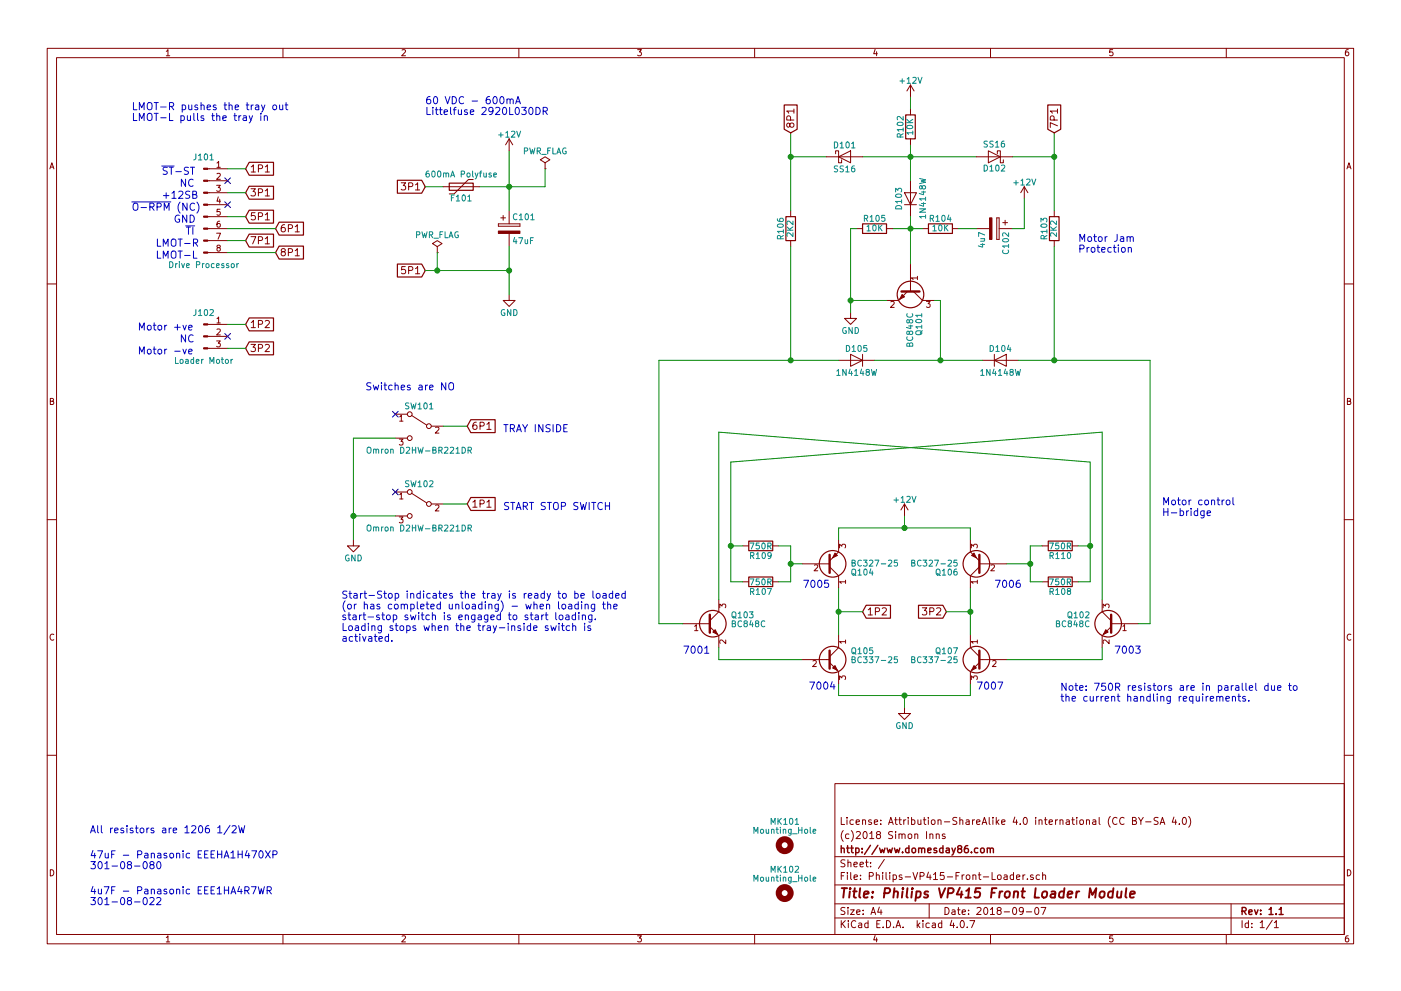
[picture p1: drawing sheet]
EESchema Schematic File Version 2
LIBS:power
LIBS:device
LIBS:switches
LIBS:relays
LIBS:motors
LIBS:transistors
LIBS:conn
LIBS:linear
LIBS:regul
LIBS:74xx
LIBS:cmos4000
LIBS:adc-dac
LIBS:memory
LIBS:xilinx
LIBS:microcontrollers
LIBS:dsp
LIBS:microchip
LIBS:analog_switches
LIBS:motorola
LIBS:texas
LIBS:intel
LIBS:audio
LIBS:interface
LIBS:digital-audio
LIBS:philips
LIBS:display
LIBS:cypress
LIBS:siliconi
LIBS:opto
LIBS:atmel
LIBS:contrib
LIBS:valves
LIBS:74xgxx
LIBS:ac-dc
LIBS:actel
LIBS:allegro
LIBS:Altera
LIBS:analog_devices
LIBS:battery_management
LIBS:bbd
LIBS:bosch
LIBS:brooktre
LIBS:cmos_ieee
LIBS:dc-dc
LIBS:diode
LIBS:elec-unifil
LIBS:ESD_Protection
LIBS:ftdi
LIBS:gennum
LIBS:graphic
LIBS:graphic_symbols
LIBS:hc11
LIBS:infineon
LIBS:intersil
LIBS:ir
LIBS:Lattice
LIBS:leds
LIBS:LEM
LIBS:logic_programmable
LIBS:logo
LIBS:maxim
LIBS:mechanical
LIBS:microchip_dspic33dsc
LIBS:microchip_pic10mcu
LIBS:microchip_pic12mcu
LIBS:microchip_pic16mcu
LIBS:microchip_pic18mcu
LIBS:microchip_pic24mcu
LIBS:microchip_pic32mcu
LIBS:modules
LIBS:motor_drivers
LIBS:msp430
LIBS:nordicsemi
LIBS:nxp
LIBS:nxp_armmcu
LIBS:onsemi
LIBS:Oscillators
LIBS:Power_Management
LIBS:powerint
LIBS:pspice
LIBS:references
LIBS:rfcom
LIBS:RFSolutions
LIBS:sensors
LIBS:silabs
LIBS:stm8
LIBS:stm32
LIBS:supertex
LIBS:transf
LIBS:triac_thyristor
LIBS:ttl_ieee
LIBS:video
LIBS:wiznet
LIBS:Worldsemi
LIBS:Xicor
LIBS:zetex
LIBS:Zilog
LIBS:Philips-VP415-Front-Loader-cache
EELAYER 25 0
EELAYER END
$Descr A4 11693 8268
encoding utf-8
Sheet 1 1
Title "Philips VP415 Front Loader Module"
Date "2018-09-07"
Rev "1.1"
Comp "http://www.domesday86.com"
Comment1 "(c)2018 Simon Inns"
Comment2 "License: Attribution-ShareAlike 4.0 international (CC BY-SA 4.0)"
Comment3 ""
Comment4 ""
$EndDescr
$Comp
L Conn_01x08_Male J101
U 1 1
P 1700 1700
F 0 "J101" H 1700 2100 50  0000 C CNN
F 1 "Drive Processor" H 1700 1200 50  0000 C CNN
F 2 "Lumberg-25-MSF:Lumberg-25-MSF-08" H 1700 1700 50  0001 C CNN
F 3 "" H 1700 1700 50  0001 C CNN
	1    1700 1700
	1    0    0    -1  
$EndComp
$Comp
L Conn_01x03_Male J102
U 1 1
P 1700 2800
F 0 "J102" H 1700 3000 50  0000 C CNN
F 1 "Loader Motor" H 1700 2600 50  0000 C CNN
F 2 "Lumberg-25-MSF:Lumberg-25-MSF-03" H 1700 2800 50  0001 C CNN
F 3 "" H 1700 2800 50  0001 C CNN
	1    1700 2800
	1    0    0    -1  
$EndComp
$Comp
L R R102
U 1 1
P 7600 1050
F 0 "R102" V 7680 1050 50  0000 C CNN
F 1 "10K" V 7600 1050 50  0000 C CNN
F 2 "Resistors_SMD:R_1206" V 7530 1050 50  0001 C CNN
F 3 "" H 7600 1050 50  0001 C CNN
	1    7600 1050
	-1   0    0    1   
$EndComp
$Comp
L D D103
U 1 1
P 7600 1650
F 0 "D103" H 7600 1750 50  0000 C CNN
F 1 "1N4148W" H 7600 1550 50  0000 C CNN
F 2 "Diodes_SMD:D_SOD-123" H 7600 1650 50  0001 C CNN
F 3 "" H 7600 1650 50  0001 C CNN
	1    7600 1650
	0    -1   -1   0   
$EndComp
$Comp
L +12V #PWR01
U 1 1
P 7600 800
F 0 "#PWR01" H 7600 650 50  0001 C CNN
F 1 "+12V" H 7600 940 50  0000 C CNN
F 2 "" H 7600 800 50  0001 C CNN
F 3 "" H 7600 800 50  0001 C CNN
	1    7600 800 
	1    0    0    -1  
$EndComp
Wire Wire Line
	7600 1200 7600 1500
Wire Wire Line
	7200 1300 8150 1300
Connection ~ 7600 1300
$Comp
L R R104
U 1 1
P 7850 1900
F 0 "R104" V 7930 1900 50  0000 C CNN
F 1 "10K" V 7850 1900 50  0000 C CNN
F 2 "Resistors_SMD:R_1206" V 7780 1900 50  0001 C CNN
F 3 "" H 7850 1900 50  0001 C CNN
	1    7850 1900
	0    -1   -1   0   
$EndComp
Wire Wire Line
	7600 1800 7600 2200
Wire Wire Line
	7450 1900 7700 1900
$Comp
L CP C102
U 1 1
P 8300 1900
F 0 "C102" H 8325 2000 50  0000 L CNN
F 1 "4u7" H 8325 1800 50  0000 L CNN
F 2 "Capacitors_SMD:CP_Elec_4x5.3" H 8338 1750 50  0001 C CNN
F 3 "" H 8300 1900 50  0001 C CNN
	1    8300 1900
	0    1    1    0   
$EndComp
$Comp
L +12V #PWR02
U 1 1
P 8550 1650
F 0 "#PWR02" H 8550 1500 50  0001 C CNN
F 1 "+12V" H 8550 1790 50  0000 C CNN
F 2 "" H 8550 1650 50  0001 C CNN
F 3 "" H 8550 1650 50  0001 C CNN
	1    8550 1650
	1    0    0    -1  
$EndComp
$Comp
L R R105
U 1 1
P 7300 1900
F 0 "R105" V 7380 1900 50  0000 C CNN
F 1 "10K" V 7300 1900 50  0000 C CNN
F 2 "Resistors_SMD:R_1206" V 7230 1900 50  0001 C CNN
F 3 "" H 7300 1900 50  0001 C CNN
	1    7300 1900
	0    -1   -1   0   
$EndComp
Connection ~ 7600 1900
$Comp
L GND #PWR03
U 1 1
P 7100 2600
F 0 "#PWR03" H 7100 2350 50  0001 C CNN
F 1 "GND" H 7100 2450 50  0000 C CNN
F 2 "" H 7100 2600 50  0001 C CNN
F 3 "" H 7100 2600 50  0001 C CNN
	1    7100 2600
	1    0    0    -1  
$EndComp
$Comp
L BC848 Q101
U 1 1
P 7600 2400
F 0 "Q101" H 7800 2475 50  0000 L CNN
F 1 "BC848C" H 7800 2400 50  0000 L CNN
F 2 "TO_SOT_Packages_SMD:SOT-23" H 7800 2325 50  0001 L CIN
F 3 "" H 7600 2400 50  0001 L CNN
	1    7600 2400
	0    1    1    0   
$EndComp
$Comp
L D D104
U 1 1
P 8350 3000
F 0 "D104" H 8350 3100 50  0000 C CNN
F 1 "1N4148W" H 8350 2900 50  0000 C CNN
F 2 "Diodes_SMD:D_SOD-123" H 8350 3000 50  0001 C CNN
F 3 "" H 8350 3000 50  0001 C CNN
	1    8350 3000
	1    0    0    -1  
$EndComp
$Comp
L D D105
U 1 1
P 7150 3000
F 0 "D105" H 7150 3100 50  0000 C CNN
F 1 "1N4148W" H 7150 2900 50  0000 C CNN
F 2 "Diodes_SMD:D_SOD-123" H 7150 3000 50  0001 C CNN
F 3 "" H 7150 3000 50  0001 C CNN
	1    7150 3000
	-1   0    0    -1  
$EndComp
Wire Wire Line
	7400 2500 7100 2500
Wire Wire Line
	7100 1900 7100 2600
Wire Wire Line
	7800 2500 7850 2500
Wire Wire Line
	7850 2500 7850 3000
Wire Wire Line
	7300 3000 8200 3000
Connection ~ 7850 3000
$Comp
L R R103
U 1 1
P 8800 1900
F 0 "R103" V 8880 1900 50  0000 C CNN
F 1 "2K2" V 8800 1900 50  0000 C CNN
F 2 "Resistors_SMD:R_1206" V 8730 1900 50  0001 C CNN
F 3 "" H 8800 1900 50  0001 C CNN
	1    8800 1900
	-1   0    0    1   
$EndComp
Wire Wire Line
	8450 1300 8800 1300
Wire Wire Line
	8800 1100 8800 1750
Wire Wire Line
	8500 3000 9600 3000
$Comp
L R R106
U 1 1
P 6600 1900
F 0 "R106" V 6680 1900 50  0000 C CNN
F 1 "2K2" V 6600 1900 50  0000 C CNN
F 2 "Resistors_SMD:R_1206" V 6530 1900 50  0001 C CNN
F 3 "" H 6600 1900 50  0001 C CNN
	1    6600 1900
	-1   0    0    1   
$EndComp
Wire Wire Line
	6900 1300 6600 1300
Wire Wire Line
	6600 1100 6600 1750
Wire Wire Line
	6600 2050 6600 3000
Wire Wire Line
	5500 3000 7000 3000
$Comp
L BC848 Q102
U 1 1
P 9300 5200
F 0 "Q102" H 9500 5275 50  0000 L CNN
F 1 "BC848C" H 9500 5200 50  0000 L CNN
F 2 "TO_SOT_Packages_SMD:SOT-23" H 9500 5125 50  0001 L CIN
F 3 "" H 9300 5200 50  0001 L CNN
	1    9300 5200
	-1   0    0    -1  
$EndComp
$Comp
L BC848 Q103
U 1 1
P 5900 5200
F 0 "Q103" H 6100 5275 50  0000 L CNN
F 1 "BC848C" H 6100 5200 50  0000 L CNN
F 2 "TO_SOT_Packages_SMD:SOT-23" H 6100 5125 50  0001 L CIN
F 3 "" H 5900 5200 50  0001 L CNN
	1    5900 5200
	1    0    0    -1  
$EndComp
$Comp
L R R107
U 1 1
P 6350 4850
F 0 "R107" V 6430 4850 50  0000 C CNN
F 1 "750R" V 6350 4850 50  0000 C CNN
F 2 "Resistors_SMD:R_1206" V 6280 4850 50  0001 C CNN
F 3 "" H 6350 4850 50  0001 C CNN
	1    6350 4850
	0    1    1    0   
$EndComp
$Comp
L R R109
U 1 1
P 6350 4550
F 0 "R109" V 6430 4550 50  0000 C CNN
F 1 "750R" V 6350 4550 50  0000 C CNN
F 2 "Resistors_SMD:R_1206" V 6280 4550 50  0001 C CNN
F 3 "" H 6350 4550 50  0001 C CNN
	1    6350 4550
	0    1    1    0   
$EndComp
$Comp
L R R108
U 1 1
P 8850 4850
F 0 "R108" V 8930 4850 50  0000 C CNN
F 1 "750R" V 8850 4850 50  0000 C CNN
F 2 "Resistors_SMD:R_1206" V 8780 4850 50  0001 C CNN
F 3 "" H 8850 4850 50  0001 C CNN
	1    8850 4850
	0    1    1    0   
$EndComp
$Comp
L R R110
U 1 1
P 8850 4550
F 0 "R110" V 8930 4550 50  0000 C CNN
F 1 "750R" V 8850 4550 50  0000 C CNN
F 2 "Resistors_SMD:R_1206" V 8780 4550 50  0001 C CNN
F 3 "" H 8850 4550 50  0001 C CNN
	1    8850 4550
	0    1    1    0   
$EndComp
Connection ~ 8800 3000
Connection ~ 6600 3000
$Comp
L +12V #PWR04
U 1 1
P 7550 4300
F 0 "#PWR04" H 7550 4150 50  0001 C CNN
F 1 "+12V" H 7550 4440 50  0000 C CNN
F 2 "" H 7550 4300 50  0001 C CNN
F 3 "" H 7550 4300 50  0001 C CNN
	1    7550 4300
	1    0    0    -1  
$EndComp
Wire Wire Line
	6000 5400 6000 5500
Wire Wire Line
	6000 5500 6700 5500
Wire Wire Line
	7000 4900 7000 5300
Wire Wire Line
	8100 4900 8100 5300
$Comp
L GND #PWR05
U 1 1
P 7550 5900
F 0 "#PWR05" H 7550 5650 50  0001 C CNN
F 1 "GND" H 7550 5750 50  0000 C CNN
F 2 "" H 7550 5900 50  0001 C CNN
F 3 "" H 7550 5900 50  0001 C CNN
	1    7550 5900
	1    0    0    -1  
$EndComp
Text GLabel 2050 1400 2    60   Input ~ 0
1P1
Text GLabel 2050 1600 2    60   Input ~ 0
3P1
Text GLabel 2050 1800 2    60   Input ~ 0
5P1
Text GLabel 2300 1900 2    60   Input ~ 0
6P1
Text GLabel 2050 2000 2    60   Input ~ 0
7P1
Text GLabel 2300 2100 2    60   Input ~ 0
8P1
Text GLabel 2050 2700 2    60   Input ~ 0
1P2
Text GLabel 2050 2900 2    60   Input ~ 0
3P2
Wire Wire Line
	1900 1400 2050 1400
Wire Wire Line
	1900 1600 2050 1600
Wire Wire Line
	1900 1800 2050 1800
Wire Wire Line
	1900 1900 2300 1900
Wire Wire Line
	1900 2000 2050 2000
Wire Wire Line
	1900 2100 2300 2100
Wire Wire Line
	1900 2700 2050 2700
Wire Wire Line
	1900 2900 2050 2900
$Comp
L SW_SPDT SW101
U 1 1
P 3500 3550
F 0 "SW101" H 3500 3720 50  0000 C CNN
F 1 "Omron D2HW-BR221DR" H 3500 3350 50  0000 C CNN
F 2 "D2HW-BR221DR:D2HW-8BR221DR" H 3500 3550 50  0001 C CNN
F 3 "" H 3500 3550 50  0001 C CNN
	1    3500 3550
	-1   0    0    -1  
$EndComp
$Comp
L SW_SPDT SW102
U 1 1
P 3500 4200
F 0 "SW102" H 3500 4370 50  0000 C CNN
F 1 "Omron D2HW-BR221DR" H 3500 4000 50  0000 C CNN
F 2 "D2HW-BR221DR:D2HW-8BR221DR" H 3500 4200 50  0001 C CNN
F 3 "" H 3500 4200 50  0001 C CNN
	1    3500 4200
	-1   0    0    -1  
$EndComp
$Comp
L GND #PWR06
U 1 1
P 2950 4500
F 0 "#PWR06" H 2950 4250 50  0001 C CNN
F 1 "GND" H 2950 4350 50  0000 C CNN
F 2 "" H 2950 4500 50  0001 C CNN
F 3 "" H 2950 4500 50  0001 C CNN
	1    2950 4500
	1    0    0    -1  
$EndComp
Wire Wire Line
	3300 3650 2950 3650
Wire Wire Line
	2950 3650 2950 4500
Wire Wire Line
	3300 4300 2950 4300
Connection ~ 2950 4300
Text GLabel 3900 3550 2    60   Input ~ 0
6P1
Text GLabel 3900 4200 2    60   Input ~ 0
1P1
Wire Wire Line
	3700 3550 3900 3550
Wire Wire Line
	3700 4200 3900 4200
Text GLabel 8800 1100 1    60   Input ~ 0
7P1
Text GLabel 6600 1100 1    60   Input ~ 0
8P1
Connection ~ 6600 1300
Connection ~ 8800 1300
Text GLabel 7900 5100 0    60   Input ~ 0
3P2
Text GLabel 7200 5100 2    60   Input ~ 0
1P2
Wire Wire Line
	7900 5100 8100 5100
Connection ~ 8100 5100
Wire Wire Line
	7200 5100 7000 5100
Connection ~ 7000 5100
$Comp
L CP C101
U 1 1
P 4250 1900
F 0 "C101" H 4275 2000 50  0000 L CNN
F 1 "47uF" H 4275 1800 50  0000 L CNN
F 2 "Capacitors_SMD:CP_Elec_6.3x7.7" H 4288 1750 50  0001 C CNN
F 3 "" H 4250 1900 50  0001 C CNN
	1    4250 1900
	1    0    0    -1  
$EndComp
Text GLabel 3550 1550 0    60   Input ~ 0
3P1
$Comp
L GND #PWR07
U 1 1
P 4250 2450
F 0 "#PWR07" H 4250 2200 50  0001 C CNN
F 1 "GND" H 4250 2300 50  0000 C CNN
F 2 "" H 4250 2450 50  0001 C CNN
F 3 "" H 4250 2450 50  0001 C CNN
	1    4250 2450
	1    0    0    -1  
$EndComp
Wire Wire Line
	3550 1550 3700 1550
Wire Wire Line
	4000 1550 4550 1550
Wire Wire Line
	4250 1250 4250 1750
Wire Wire Line
	4250 2050 4250 2450
Text GLabel 3550 2250 0    60   Input ~ 0
5P1
Wire Wire Line
	3550 2250 4250 2250
Connection ~ 4250 2250
Text Notes 3050 3250 0    60   ~ 0
Switches are NO
$Comp
L +12V #PWR08
U 1 1
P 4250 1250
F 0 "#PWR08" H 4250 1100 50  0001 C CNN
F 1 "+12V" H 4250 1390 50  0000 C CNN
F 2 "" H 4250 1250 50  0001 C CNN
F 3 "" H 4250 1250 50  0001 C CNN
	1    4250 1250
	1    0    0    -1  
$EndComp
Connection ~ 4250 1550
Wire Wire Line
	6600 4700 6700 4700
$Comp
L PWR_FLAG #FLG09
U 1 1
P 3650 2100
F 0 "#FLG09" H 3650 2175 50  0001 C CNN
F 1 "PWR_FLAG" H 3650 2250 50  0000 C CNN
F 2 "" H 3650 2100 50  0001 C CNN
F 3 "" H 3650 2100 50  0001 C CNN
	1    3650 2100
	1    0    0    -1  
$EndComp
Wire Wire Line
	3650 2100 3650 2250
Connection ~ 3650 2250
$Comp
L PWR_FLAG #FLG010
U 1 1
P 4550 1400
F 0 "#FLG010" H 4550 1475 50  0001 C CNN
F 1 "PWR_FLAG" H 4550 1550 50  0000 C CNN
F 2 "" H 4550 1400 50  0001 C CNN
F 3 "" H 4550 1400 50  0001 C CNN
	1    4550 1400
	1    0    0    -1  
$EndComp
Wire Wire Line
	4550 1550 4550 1400
NoConn ~ 1900 1500
NoConn ~ 1900 1700
NoConn ~ 1900 2800
NoConn ~ 3300 3450
NoConn ~ 3300 4100
Text Notes 1300 2050 0    60   ~ 0
LMOT-R
Text Notes 1300 2150 0    60   ~ 0
LMOT-L
Text Notes 1350 1650 0    60   ~ 0
+12SB
Text Notes 1450 1850 0    60   ~ 0
GND
Text Notes 4200 3600 0    60   ~ 0
TRAY INSIDE
Text Notes 4200 4250 0    60   ~ 0
START STOP SWITCH
Text Notes 1550 1950 0    60   ~ 0
~TI
Text Notes 1350 1450 0    60   ~ 0
~ST~-ST
Text Notes 1100 1750 0    60   ~ 0
~O-RPM~ (NC)
Text Notes 1150 2750 0    60   ~ 0
Motor +ve
Text Notes 1150 2950 0    60   ~ 0
Motor -ve
Text Notes 1500 2850 0    60   ~ 0
NC
Text Notes 1500 1550 0    60   ~ 0
NC
Text Notes 750  6950 0    60   ~ 0
All resistors are 1206 1/2W
Text Notes 750  7250 0    60   ~ 0
47uF - Panasonic EEEHA1H470XP\n301-08-080
Text Notes 750  7550 0    60   ~ 0
4u7F - Panasonic EEE1HA4R7WR\n301-08-022
$Comp
L Mounting_Hole MK101
U 1 1
P 6550 7050
F 0 "MK101" H 6550 7250 50  0000 C CNN
F 1 "Mounting_Hole" H 6550 7175 50  0000 C CNN
F 2 "Module-P-Mount:Module-P-Mount" H 6550 7050 50  0001 C CNN
F 3 "" H 6550 7050 50  0001 C CNN
	1    6550 7050
	1    0    0    -1  
$EndComp
$Comp
L Mounting_Hole MK102
U 1 1
P 6550 7450
F 0 "MK102" H 6550 7650 50  0000 C CNN
F 1 "Mounting_Hole" H 6550 7575 50  0000 C CNN
F 2 "Module-P-Mount:Module-P-Mount" H 6550 7450 50  0001 C CNN
F 3 "" H 6550 7450 50  0001 C CNN
	1    6550 7450
	1    0    0    -1  
$EndComp
Text Notes 5700 5450 0    60   ~ 0
7001
Text Notes 6750 5750 0    60   ~ 0
7004
Text Notes 9300 5450 0    60   ~ 0
7003
Text Notes 8150 5750 0    60   ~ 0
7007
Text Notes 8300 4900 0    60   ~ 0
7006
Text Notes 6700 4900 0    60   ~ 0
7005
Wire Wire Line
	8400 4700 8600 4700
Wire Wire Line
	8600 4550 8600 4850
Wire Wire Line
	8600 4550 8700 4550
Wire Wire Line
	8600 4850 8700 4850
Connection ~ 8600 4700
Wire Wire Line
	9100 4850 9000 4850
Wire Wire Line
	9100 4550 9000 4550
Wire Wire Line
	6600 4550 6600 4850
Wire Wire Line
	6600 4550 6500 4550
Wire Wire Line
	6600 4850 6500 4850
Connection ~ 6600 4700
Wire Wire Line
	6100 4850 6200 4850
Wire Wire Line
	6100 4550 6200 4550
Wire Wire Line
	9200 5400 9200 5500
Wire Wire Line
	9200 5500 8400 5500
Wire Wire Line
	9500 5200 9600 5200
Wire Wire Line
	9600 5200 9600 3000
Wire Wire Line
	8800 3000 8800 2050
Wire Wire Line
	7000 4500 7000 4400
Wire Wire Line
	7000 4400 8100 4400
Wire Wire Line
	8100 4400 8100 4500
Wire Wire Line
	7550 4300 7550 4400
Connection ~ 7550 4400
Wire Wire Line
	7000 5700 7000 5800
Wire Wire Line
	7000 5800 8100 5800
Wire Wire Line
	8100 5800 8100 5700
Wire Wire Line
	7550 5900 7550 5800
Connection ~ 7550 5800
Wire Wire Line
	5500 3000 5500 5200
Wire Wire Line
	5500 5200 5700 5200
Wire Wire Line
	6000 3600 6000 5000
Wire Wire Line
	6000 3600 9100 3850
Wire Wire Line
	9100 3850 9100 4850
Connection ~ 9100 4550
Wire Wire Line
	9200 3600 6100 3850
Wire Wire Line
	9200 5000 9200 3600
Wire Wire Line
	6100 3850 6100 4850
Connection ~ 6100 4550
Wire Wire Line
	7600 900  7600 800 
Wire Wire Line
	8550 1900 8550 1650
Wire Wire Line
	7100 1900 7150 1900
Connection ~ 7100 2500
$Comp
L D_Schottky D101
U 1 1
P 7050 1300
F 0 "D101" H 7050 1400 50  0000 C CNN
F 1 "SS16" H 7050 1200 50  0000 C CNN
F 2 "Diodes_SMD:D_SMA" H 7050 1300 50  0001 C CNN
F 3 "" H 7050 1300 50  0001 C CNN
	1    7050 1300
	1    0    0    -1  
$EndComp
$Comp
L D_Schottky D102
U 1 1
P 8300 1300
F 0 "D102" H 8300 1400 50  0000 C CNN
F 1 "SS16" H 8300 1200 50  0000 C CNN
F 2 "Diodes_SMD:D_SMA" H 8300 1300 50  0001 C CNN
F 3 "" H 8300 1300 50  0001 C CNN
	1    8300 1300
	-1   0    0    1   
$EndComp
Wire Wire Line
	8550 1900 8450 1900
Wire Wire Line
	8150 1900 8000 1900
Text Notes 9700 4300 0    60   ~ 0
Motor control\nH-bridge
Text Notes 9000 2100 0    60   ~ 0
Motor Jam\nProtection
Text Notes 2850 5350 0    60   ~ 0
Start-Stop indicates the tray is ready to be loaded\n(or has completed unloading) - when loading the\nstart-stop switch is engaged to start loading. \nLoading stops when the tray-inside switch is\nactivated.
Text Notes 1100 1000 0    60   ~ 0
LMOT-R pushes the tray out\nLMOT-L pulls the tray in
$Comp
L BC337 Q107
U 1 1
P 8200 5500
F 0 "Q107" H 8400 5575 50  0000 L CNN
F 1 "BC337-25" H 8400 5500 50  0000 L CNN
F 2 "TO_SOT_Packages_THT:TO-92_Molded_Narrow" H 8400 5425 50  0001 L CIN
F 3 "" H 8200 5500 50  0001 L CNN
	1    8200 5500
	-1   0    0    -1  
$EndComp
$Comp
L BC327 Q104
U 1 1
P 6900 4700
F 0 "Q104" H 7100 4775 50  0000 L CNN
F 1 "BC327-25" H 7100 4700 50  0000 L CNN
F 2 "TO_SOT_Packages_THT:TO-92_Molded_Narrow" H 7100 4625 50  0001 L CIN
F 3 "" H 6900 4700 50  0001 L CNN
	1    6900 4700
	1    0    0    1   
$EndComp
$Comp
L BC337 Q105
U 1 1
P 6900 5500
F 0 "Q105" H 7100 5575 50  0000 L CNN
F 1 "BC337-25" H 7100 5500 50  0000 L CNN
F 2 "TO_SOT_Packages_THT:TO-92_Molded_Narrow" H 7100 5425 50  0001 L CIN
F 3 "" H 6900 5500 50  0001 L CNN
	1    6900 5500
	1    0    0    -1  
$EndComp
$Comp
L BC327 Q106
U 1 1
P 8200 4700
F 0 "Q106" H 8400 4775 50  0000 L CNN
F 1 "BC327-25" H 8400 4700 50  0000 L CNN
F 2 "TO_SOT_Packages_THT:TO-92_Molded_Narrow" H 8400 4625 50  0001 L CIN
F 3 "" H 8200 4700 50  0001 L CNN
	1    8200 4700
	-1   0    0    1   
$EndComp
$Comp
L Polyfuse F101
U 1 1
P 3850 1550
F 0 "F101" V 3750 1550 50  0000 C CNN
F 1 "600mA Polyfuse" V 3950 1550 50  0000 C CNN
F 2 "Fuse_Holders_and_Fuses:Fuse_SMD2920" H 3900 1350 50  0001 L CNN
F 3 "" H 3850 1550 50  0001 C CNN
	1    3850 1550
	0    -1   -1   0   
$EndComp
Text Notes 3550 950  0    60   ~ 0
60 VDC - 600mA\nLittelfuse 2920L030DR 
Text Notes 8850 5850 0    60   ~ 0
Note: 750R resistors are in parallel due to\nthe current handling requirements.
$EndSCHEMATC
